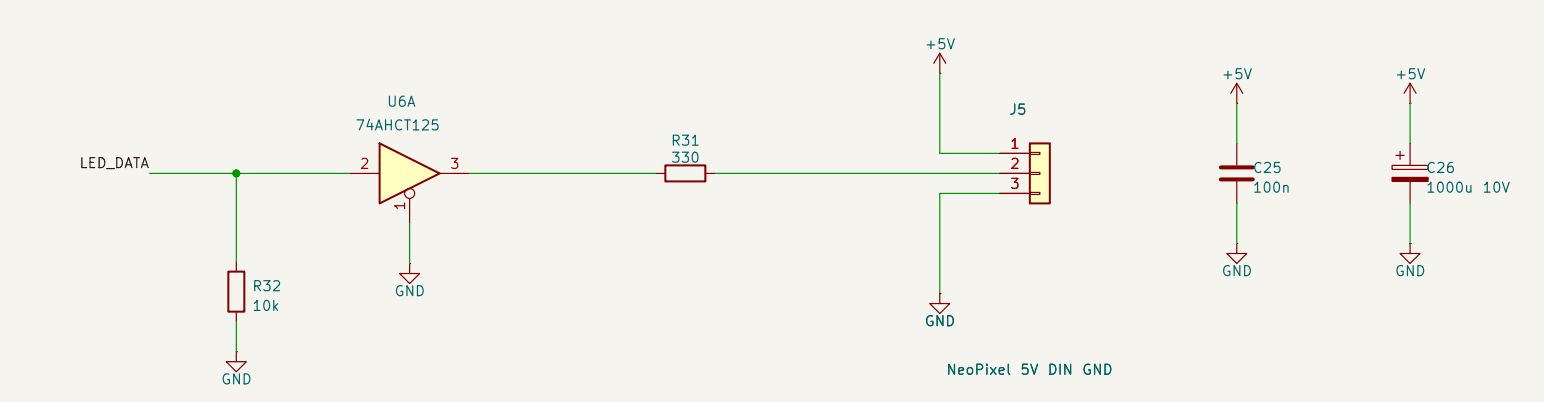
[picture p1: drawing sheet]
<svg xmlns="http://www.w3.org/2000/svg" width="196mm" height="51mm" viewBox="0 0 196 51" stroke-linecap="round" stroke-linejoin="round" font-family="sans-serif">
<path d="M0 0h196.1v51h-196.1z" fill="#f5f4ef" stroke="#f5f4ef" stroke-width=".13"/>
<path d="M157 13.1h.1M157 10.6l-.8 1.2M157 10.6l.8 1.2M157 10.6v2.5M30 33.2v1.3M30 39.5v1.3M30 44.6v1.3h1.3l-1.3 1.3-1.3-1.3h1.3M30 44.6h.1" fill="none" stroke="#840000" stroke-width=".15"/>
<path d="M29 34.5h2v5h-2z" fill="none" stroke="#840000" stroke-width=".25"/>
<path d="M130.7 18.2h2.6v7.6h-2.6z" fill="#ffffc2"/>
<path d="M130.7 18.2h2.6v7.6h-2.6zM84.5 21h5v2h-5z" fill="none" stroke="#840000" stroke-width=".25"/>
<g fill="none" stroke="#840000" stroke-width=".15">
<path d="M119.3 9.3h.1M119.3 6.8l-.8 1.2M119.3 6.8l.8 1.2M119.3 6.8v2.5M126.9 19.5h3.8M130.7 19.3h1.3v.3h-1.3zM157 18.2v2.8M177.2 19.7h1M177.7 19.2v1M179 13.1h.1M179 10.6v2.5M179 18.2v2.8"/>
<path d="M179 10.6l-.8 1.2M179 10.6l.8 1.2M52 33.4v1.3h1.3l-1.3 1.3-1.3-1.3h1.3M52 33.4h.1M83.2 22h1.3M89.5 22h1.3M119.3 37.2v1.3h1.3l-1.3 1.3-1.3-1.3h1.3M119.3 37.2h.1M126.9 22h3.8M126.9 24.5h3.8M130.7 21.9h1.3v.2h-1.3zM130.7 24.4h1.3v.3h-1.3z"/>
<path d="M157 30.9v1.3h1.3l-1.3 1.2-1.3-1.2h1.3M157 30.9h.1M157 23v2.8M176.7 21h4.6v.5h-4.6zM179 23v2.8"/>
</g>
<path d="M155 21.2h4M155 22.8h4" fill="none" stroke="#840000" stroke-width=".51"/>
<path d="M176.7 22.5h4.6v.5h-4.6z" fill="#840000" stroke="#840000" stroke-width=".15"/>
<path d="M48.2 18.2l7.6 3.8-7.6 3.8z" fill="#ffffc2"/>
<path d="M48.2 18.2l7.6 3.8-7.6 3.8z" fill="none" stroke="#840000" stroke-width=".25"/>
<g fill="none" stroke="#840000" stroke-width=".15">
<path d="M126.9 19.5h3.8M44.4 22h3.8M52 25.2v3.2M55.8 22h3.8M119.3 37.2h.1M126.9 22h3.8M126.9 24.5h3.8M179 30.9v1.3h1.3l-1.3 1.2-1.3-1.2h1.3M179 30.9h.1"/>
<circle cx="52" cy="24.5" r=".63"/>
</g>
<path d="M119.3 9.3v10.2h7.6M157 13.1v5.1M179 13.1v5.1M19 22h25.4M30 22v11.2M52 28.4v5M59.6 22h23.6M90.8 22h36.1M126.9 24.5h-7.6v12.7M157 25.8v5.1M179 25.8v5.1M30 40.8v3.8" fill="none" stroke="#009600" stroke-width=".15"/>
<circle cx="30" cy="22" r=".46" fill="#009600" stroke="#009600" stroke-width=".13"/>
<g font-size="1.3" fill="#006464">
<text x="117.3" y="6.6">+5V</text>
<text x="155" y="10.4">+5V</text>
<text x="177" y="10.4">+5V</text>
<text x="45" y="16.9">74AHCT125</text>
<text x="49" y="13.9">U6A</text>
<text x="128" y="14.9">J5</text>
<text x="85.1" y="18.8">R31</text>
<text x="85.1" y="21">330</text>
<text x="158.9" y="22.3">C25</text>
<text x="180.9" y="22.3">C26</text>
<text x="158.9" y="24.8">100n</text>
<text x="180.9" y="24.8">1000u</text>
<text x="188.1" y="24.8">10V</text>
<text x="155" y="35.4">GND</text>
<text x="177" y="35.4">GND</text>
<text x="31.9" y="39.8">10k</text>
<text x="31.9" y="37.3">R32</text>
<text x="50" y="37.9">GND</text>
<text x="117.3" y="41.7">GND</text>
<text x="120" y="47.9">NeoPixel</text>
<text x="129.4" y="47.9">5V</text>
<text x="132.9" y="47.9">DIN</text>
<text x="137.3" y="47.9">GND</text>
<text x="28" y="49.1">GND</text>
</g>
<text font-size="1.3" fill="#0f0f0f" x="10" y="21.7">LED_DATA</text>
<g font-size="1.3" fill="#a90000">
<text x="45.6" y="21.7">2</text>
<text x="57" y="21.7">3</text>
<text x="128.1" y="19.2">1</text>
<text x="128.1" y="21.7">2</text>
<text x="51.7" y="26.8" transform="rotate(-90 51.7 26.8)">1</text>
<text x="128.1" y="24.3">3</text>
</g>
</svg>
